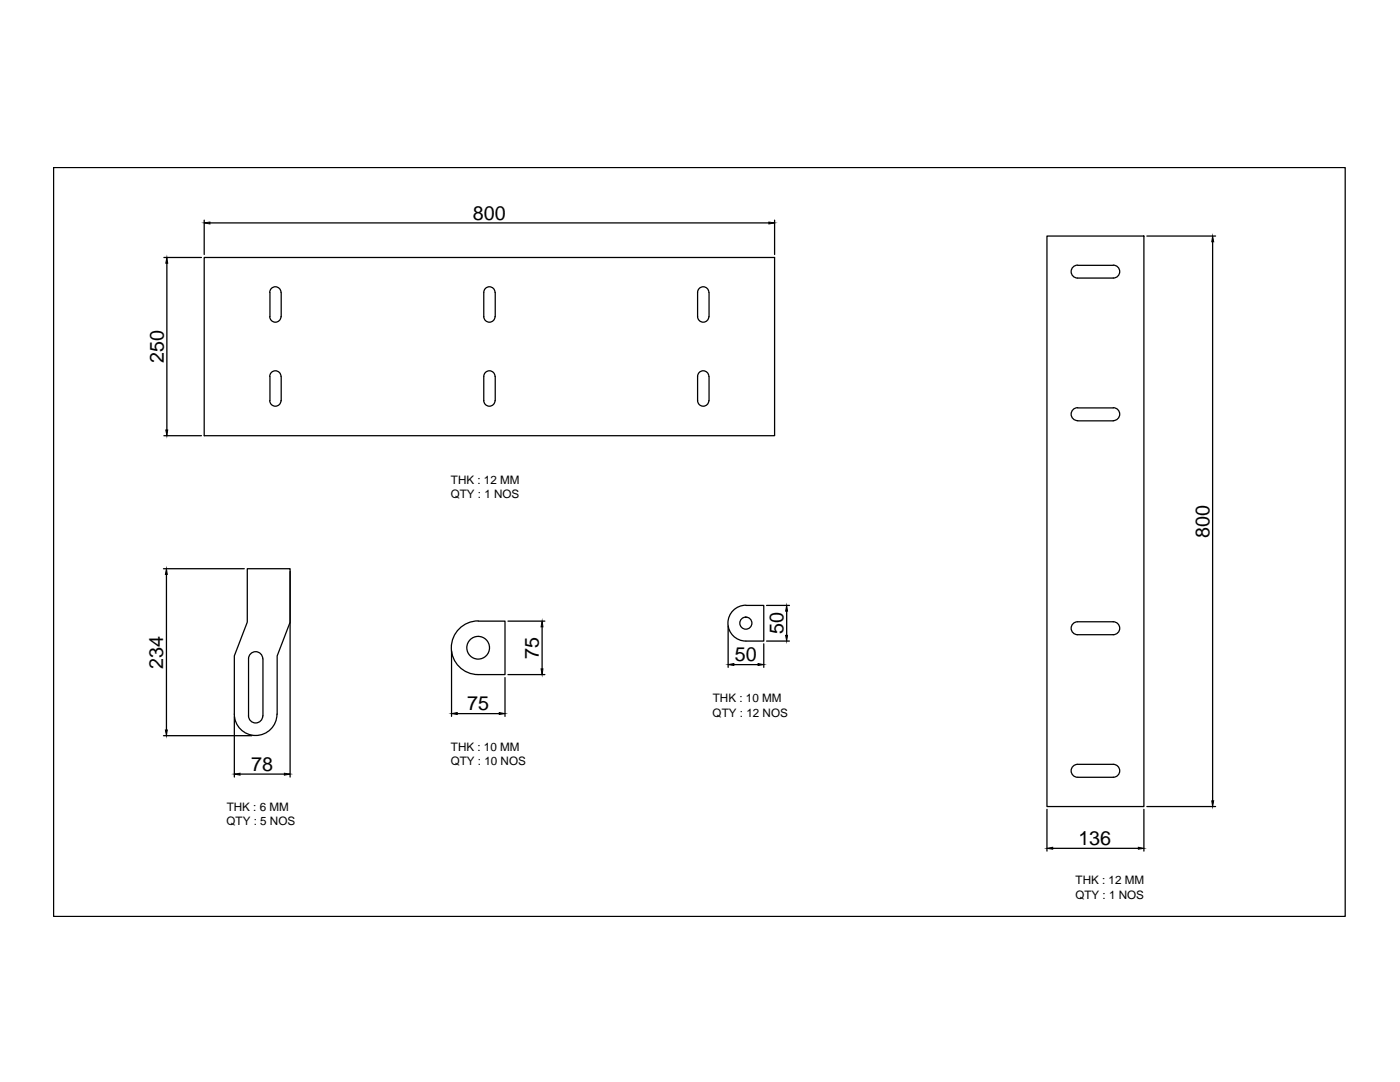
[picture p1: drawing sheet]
<svg xmlns="http://www.w3.org/2000/svg" width="279mm" height="216mm" viewBox="0 0 279 216" stroke-linecap="round" stroke-linejoin="round" font-family="sans-serif">
<!-- layer: 0 -->
<g fill="none" stroke="#000" stroke-width=".25">
<path d="M10.7 33.4h257.8v149.5h-257.8zM32.7 51.4h7.5M33.3 52.5v33.3M40.8 51.4h113.8v35.5h-113.8zM40.8 43.9v6.9M41.9 44.5h111.5M53.9 58.4v4.8M56.1 58.3a1.12 1.12 0 0 0-1.1-1.1 1.12 1.12 0 0 0-1.2 1.1M56.1 58.4v4.8M96.5 58.4v4.8M98.8 58.3a1.12 1.12 0 0 0-1.1-1.1 1.12 1.12 0 0 0-1.2 1.1M98.8 58.4v4.8"/>
<path d="M139.2 58.4v4.8M141.5 58.3a1.12 1.12 0 0 0-1.2-1.1 1.12 1.12 0 0 0-1.1 1.1M141.5 58.4v4.8M154.6 43.9v6.9M208.9 47.1h19.4v113.8h-19.4zM215.1 52.9a1.29 1.29 0 0 0-1.3 1.3 1.29 1.29 0 0 0 1.3 1.3M215.1 52.9h7.1M222.2 52.9a1.29 1.29 0 0 1 1.3 1.3 1.29 1.29 0 0 1-1.3 1.3h-7.1M228.9 47.1h13.7M242 48.2v111.6M53.8 79.9a1.12 1.12 0 0 0 1.2 1.2 1.12 1.12 0 0 0 1.1-1.2M53.8 63.2a1.12 1.12 0 0 0 1.2 1.1 1.12 1.12 0 0 0 1.1-1.1"/>
<path d="M53.9 75.1v4.9M56.1 75.1a1.12 1.12 0 0 0-1.1-1.1 1.12 1.12 0 0 0-1.2 1.1M56.1 75.1v4.9M96.5 79.9a1.12 1.12 0 0 0 1.2 1.2 1.12 1.12 0 0 0 1.1-1.2M96.5 63.2a1.12 1.12 0 0 0 1.2 1.1 1.12 1.12 0 0 0 1.1-1.1M96.5 75.1v4.9M98.8 75.1a1.12 1.12 0 0 0-1.1-1.1 1.12 1.12 0 0 0-1.2 1.1M98.8 75.1v4.9M139.2 79.9a1.12 1.12 0 0 0 1.1 1.2 1.12 1.12 0 0 0 1.2-1.2M139.2 63.2a1.12 1.12 0 0 0 1.1 1.1 1.12 1.12 0 0 0 1.2-1.1M139.2 75.1v4.9M141.5 75.1a1.12 1.12 0 0 0-1.2-1.1 1.12 1.12 0 0 0-1.1 1.1"/>
<path d="M141.5 75.1v4.9M32.7 86.9h7.5M215.1 81.4a1.29 1.29 0 0 0-1.3 1.2 1.29 1.29 0 0 0 1.3 1.3M215.1 81.4h7.1a1.29 1.29 0 0 1 1.3 1.2 1.29 1.29 0 0 1-1.3 1.3M215.1 84h7.1M32.6 113.5h16.2M33.2 114.6v31.1M57.9 114v41.1M52.4 131.5a1.42 1.42 0 0 0-1.4-1.5 1.42 1.42 0 0 0-1.4 1.5v11.4a1.42 1.42 0 0 0 1.4 1.4 1.42 1.42 0 0 0 1.4-1.5M52.5 131.5v11.4M90.1 129.9v13M95.4 123.9a5.4 5.4 0 0 0-5.3 5.4 5.4 5.4 0 0 0 5.3 5.3h5.4v-10.7h-5.4"/>
<path d="M100.8 135.2v7.7M101.4 134.6h7.3M101.4 123.9h7.3M108.2 125.1v8.4M145.3 124.9v8.3M146.5 132.6h4.8M148.9 120.8a3.6 3.6 0 0 0-3.6 3.5 3.6 3.6 0 0 0 3.6 3.6M148.9 120.8h3.5v7.1h-3.5M152.4 128.5v4.7M153 127.9h4.6M153 120.8h4.6M157 121.9v4.9"/>
<path d="M215.1 124.1a1.29 1.29 0 0 0-1.3 1.3 1.29 1.29 0 0 0 1.3 1.2M215.1 124.1h7.1a1.29 1.29 0 0 1 1.3 1.3 1.29 1.29 0 0 1-1.3 1.2h-7.1M32.6 146.8h17.7M46.8 142.5v-11.6l2.5-6.8v-10.6h8.6v10.6l-2.6 6.8v11.6M46.8 142.5a4.3 4.3 0 0 0 4.2 4.3 4.3 4.3 0 0 0 4.3-4.3M46.8 143.1v12M47.9 154.5h8.9M91.3 142.4h8.3M215.1 152.5a1.29 1.29 0 0 0-1.3 1.3 1.29 1.29 0 0 0 1.3 1.3M215.1 152.5h7.1a1.29 1.29 0 0 1 1.3 1.3 1.29 1.29 0 0 1-1.3 1.3h-7.1M208.9 161.5v8.3M210.1 169.3h17.1"/>
<path d="M228.3 161.5v8.3M228.9 160.9h13.7"/>
<circle cx="95.4" cy="129.3" r="2.27"/>
<circle cx="148.9" cy="124.3" r="1.21"/>
</g>
<g fill="#000" stroke="#000" stroke-width=".2">
<path d="M33.3 51.4l.2 1.1h-.4zM40.8 44.5l1.1-.2v.4zM153.4 44.3l1.2 .2-1.2 .2zM242 47.1l.2 1.1h-.4zM33.1 85.8h.4l-.2 1.1zM33.2 113.5l.2 1.1h-.4zM108 133.5h.4l-.2 1.1zM108.2 123.9l.2 1.2h-.4zM145.3 132.6l1.2-.2v.4zM151.3 132.4l1.1 .2-1.1 .2zM156.8 126.8h.4l-.2 1.1zM157 120.8l.2 1.1h-.4z"/>
<path d="M33 145.7h.4l-.2 1.1zM46.8 154.5l1.1-.2v.4zM56.8 154.3l1.1 .2-1.1 .2zM90.1 142.4l1.2-.2v.4zM99.6 142.2l1.2 .2-1.2 .2zM241.8 159.8h.4l-.2 1.1zM208.9 169.3l1.2-.2v.3zM227.2 169.1l1.1 .2-1.1 .1z"/>
</g>
<g font-size="3.9">
<text x="94.4" y="43.8">800</text>
<text x="32.7" y="72.4" transform="rotate(-90 32.7 72.4)">250</text>
<text x="241.4" y="107.3" transform="rotate(-90 241.4 107.3)">800</text>
<text x="107.6" y="131.5" transform="rotate(-90 107.6 131.5)">75</text>
<text x="146.7" y="132">50</text>
<text x="156.4" y="126.6" transform="rotate(-90 156.4 126.6)">50</text>
<text x="32.6" y="133.4" transform="rotate(-90 32.6 133.4)">234</text>
<text x="93.2" y="141.8">75</text>
<text x="50.1" y="153.8">78</text>
<text x="215.2" y="168.6">136</text>
</g>
<g font-size="2.3">
<text x="89.9" y="99.5">QTY : 1 NOS</text>
<text x="90" y="96.6">THK : 12 MM</text>
<text x="142.2" y="143">QTY : 12 NOS</text>
<text x="142.3" y="140.2">THK : 10 MM</text>
<text x="90" y="149.8">THK : 10 MM</text>
<text x="89.9" y="152.6">QTY : 10 NOS</text>
<text x="45.2" y="161.9">THK : 6 MM</text>
<text x="45.2" y="164.7">QTY : 5 NOS</text>
<text x="214.6" y="179.3">QTY : 1 NOS</text>
<text x="214.7" y="176.5">THK : 12 MM</text>
</g>
</svg>
